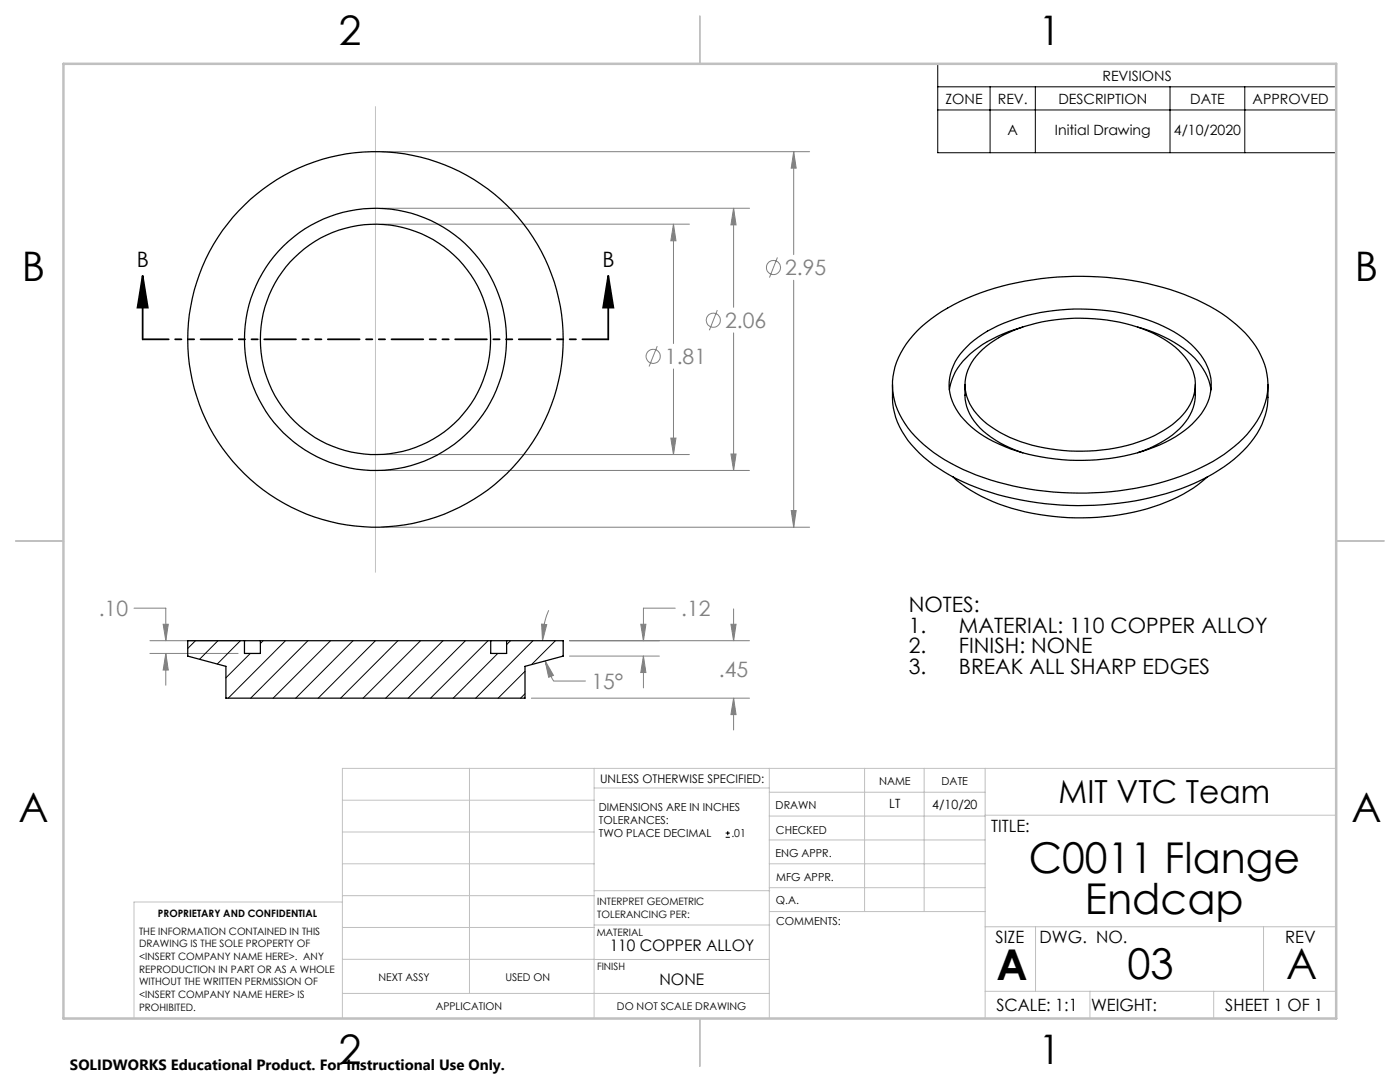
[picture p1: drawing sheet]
<svg xmlns="http://www.w3.org/2000/svg" width="279mm" height="216mm" viewBox="0 0 279 216" stroke-linecap="round" stroke-linejoin="round" font-family="sans-serif">
<g fill="none" stroke="#808080" stroke-width=".2">
<path d="M76.2 30.3h85.4M158.4 30.3v20.5M158.4 30.3l.5 3.2h-1zM76.2 41.6h73.4M76.2 44.7h61.4M134.4 44.7v23.8M134.4 44.7l.5 3.3h-1zM146.4 41.6l.5 3.3h-1zM146.4 41.6v19.7M155.2 51.4l-1.6 4M158.4 55.9v49.3M131.2 69.1l-1.7 4"/>
<path d="M134.4 73.6v17.1M143.2 61.9l-1.6 4M146.4 66.4v27.5M76.2 93.9h73.4M76.2 90.7h61.4M133.9 87.4h1l-.5 3.3zM145.9 90.6h1l-.5 3.3zM76.2 105.2h85.4M157.9 101.9h1l-.5 3.3zM26.7 121.4h6.4v6.4M29.9 127.8h17.6M29.9 130.4h17.6"/>
<path d="M32.6 124.6h1l-.5 3.2zM33.1 130.4l.5 3.3h-1zM33.1 130.4v6.3M106 139.3h43.6M108.1 124.5l1 .1-.8 3.2zM108.8 131.9l1.7 2.9-1 .3zM108.8 131.9a15.2 15.2 0 0 0 1.7 4h6.3M109.5 121.8a14.9 14.9 0 0 0-1.2 6M113.7 127.8h35.9M113.7 130.9h17.9M127.9 124.6h1l-.5 3.2zM128.4 130.9l.5 3.3h-1z"/>
<path d="M128.4 130.9v6.4M134.8 121.4h-6.4v6.4M145.9 124.6h1l-.5 3.2zM146.4 139.3l.5 3.3h-1zM146.4 121.5v6.3M146.4 139.3v6.4"/>
<circle cx="154.4" cy="53.4" r="1.41"/>
<circle cx="130.3" cy="71.1" r="1.42"/>
<circle cx="142.4" cy="63.9" r="1.4"/>
</g>
<path d="M187.1 12.7h79.6v17.8h-79.6zM187.1 17.3h79.6M197.6 17.3v13.2M206.6 17.3v13.2M233.5 17.3v13.2M248.4 17.3v13.2M187.1 21.9h79.6M144.8 167.1h.9M144.8 166.2h.9M145.2 165.8v.9" fill="none" stroke="#000" stroke-width=".2"/>
<path d="M28.5 55l1 6.4h-2.1zM28.5 55v12.7M121.4 55l1 6.4h-2zM121.4 55v12.7" fill="none" stroke="#000" stroke-width=".35"/>
<path d="M121.4 67.7h-92.9" fill="none" stroke="#000" stroke-width=".35" stroke-dasharray="6.3 1.3 1.3 1.3 1.3 1.3" stroke-dashoffset="1.2"/>
<g fill="none" stroke="#c0c0c0" stroke-width=".2">
<path d="M74.9 21.3v92.9M68.3 159.7h50.3M93.7 153.3v44.9M118.6 153.3v49.9M118.6 157.2h34.9M153.5 153.3v49.9M153.5 158.1h43.1M172.5 153.3v28.6M184.4 153.3v28.6M196.6 153.3v49.9M266.7 153.3h-198.4v49.9M68.3 178.7h50.3"/>
<path d="M68.3 172.4h50.3M68.3 166h50.3M68.3 180h-41.6v23.2M118.6 177.7h35M153.5 167.6h43.1M153.5 162.8h43.1M153.5 172.4h43.1M153.5 177.1h43.1M196.6 162.7h70.1M68.3 198.2h85.2M68.3 191.4l85.2 .1M68.3 185.1h50.3"/>
<path d="M118.6 184.6h35M153.6 181.9h43M196.6 197.8h70.1M196.6 184.9h70.1M206.7 184.9v12.9M217.5 197.8v5.4M242.2 197.8v5.4M252.2 184.9v12.9"/>
</g>
<path d="M139.7 3.2v9.5M3.1 107.9h9.6M266.7 107.9h9.5M139.7 203.2v9.6" fill="none" stroke="#c0c0c0" stroke-width=".25"/>
<path d="M12.7 12.7h254v190.5h-254z" fill="none" stroke="#c0c0c0" stroke-width=".5"/>
<path d="M121.4 55l1 6.4h-2zM28.5 55l1 6.4h-2.1z" fill="#000"/>
<path d="M158.4 30.3l.5 3.2h-1zM157.9 101.9h1l-.5 3.3zM146.4 41.6l.5 3.3h-1zM145.9 90.6h1l-.5 3.3zM134.4 44.7l.5 3.3h-1zM133.9 87.4h1l-.5 3.3zM32.6 124.6h1l-.5 3.2zM33.1 130.4l.5 3.3h-1zM145.9 124.6h1l-.5 3.2zM146.4 139.3l.5 3.3h-1zM127.9 124.6h1l-.5 3.2zM128.4 130.9l.5 3.3h-1zM108.1 124.5l1 .1-.8 3.2zM108.8 131.9l1.7 2.9-1 .3z" fill="#808080"/>
<g fill="none" stroke="#000" stroke-width=".25">
<path d="M178.1 76.8a15.7 15.7 0 0 0 5.4 13.6 38.2 38.2 0 0 0 17.2 8.7 61.2 61.2 0 0 0 37.6-2.7 28.2 28.2 0 0 0 12.6-9.9 15.3 15.3 0 0 0 2.1-9.7M183.1 66a39.4 39.4 0 0 1 19.9-9.6 60.3 60.3 0 0 1 36 3.5 28.3 28.3 0 0 1 11.6 9.1 13.5 13.5 0 0 1-1 16.8 29.9 29.9 0 0 1-12.6 8.7 60.7 60.7 0 0 1-44.8-.8 27.9 27.9 0 0 1-11.6-9.2 13.4 13.4 0 0 1 .9-16.8zM192.6 76.8a10.6 10.6 0 0 0 5.2 10.4l2.7 1.7 3.6 1.4M192.9 69.3a27.8 27.8 0 0 1 14.7-6.9 41.2 41.2 0 0 1 25.7 3.3 15.5 15.5 0 0 1 8 8.2 9.8 9.8 0 0 1-2.7 10 24.8 24.8 0 0 1-11.8 6.5 42.2 42.2 0 0 1-27.4-1.8 17.1 17.1 0 0 1-9.4-8.6 9.8 9.8 0 0 1 2.9-10.7zM195.4 70.4a22.8 22.8 0 0 1 11.4-5.9 36.7 36.7 0 0 1 24.3 2.5 14.2 14.2 0 0 1 7 7 9.1 9.1 0 0 1-3.4 10.1 28 28 0 0 1-16 5.8 35.2 35.2 0 0 1-19.1-3.6 13.4 13.4 0 0 1-6.7-7.2 8.7 8.7 0 0 1 2.5-8.7zM204.1 65.3a23.7 23.7 0 0 0-12.5 7.4 11 11 0 0 0-2.1 5.1M227 65.3a23.5 23.5 0 0 1 12.6 7.6l1.3 2.3 .8 2.6M238.5 76.8a10.8 10.8 0 0 1-5.3 10.6l-2.8 1.6-3.4 1.3M190.2 95.1a33.1 33.1 0 0 0 17.2 7.6 46.7 46.7 0 0 0 28.7-4.1l2.1-1.2 2.8-2.3M48.8 127.8h3.2M48.8 127.8v2.6h3.2v-2.6M48.8 127.8h-11.3v3.1l7.6 2.1v6.3h59.7v-6.3l7.6-2.1v-3.1h-11.3"/>
<path d="M52 127.8h45.9M97.9 127.8h3.2M97.9 127.8v2.6h3.2v-2.6"/>
<circle cx="74.9" cy="67.7" r="37.5"/>
<circle cx="74.9" cy="67.7" r="26.2"/>
<circle cx="75" cy="67.7" r="23"/>
</g>
<g fill="none" stroke="#000" stroke-width=".2">
<path d="M39 127.8l-1.5 1.6M43.5 127.8l-3.7 3.8M48 127.8l-4.6 4.7M50 130.4l-4.9 4.9M52.5 127.8l-.5 .6M57 127.8l-11.5 11.5M61.5 127.8l-11.5 11.5M66 127.8l-11.5 11.5M70.4 127.8l-11.4 11.5M74.9 127.8l-11.4 11.5M79.4 127.8l-11.4 11.5M83.9 127.8l-11.4 11.5"/>
<path d="M88.4 127.8l-11.4 11.5M92.9 127.8l-11.4 11.5M97.4 127.8l-11.5 11.5M99.3 130.4l-8.8 8.9M101.9 127.8l-.8 .8M104.8 133.9l-5.4 5.4M104.8 138.4l-.9 .9M106.4 127.8l-11.5 11.5M110.8 127.8l-4.7 4.8M112.4 130.8l-.1 .2"/>
</g>
<g font-size="8.5">
<text x="205.3" y="174.2">C0011 Flange</text>
<text x="216.5" y="182.3">Endcap</text>
<text x="198.9" y="195.5">A</text>
<text x="225" y="195.4">03</text>
<text x="256.7" y="195.4">A</text>
</g>
<g font-size="8.1">
<text x="67.6" y="8.9">2</text>
<text x="207.3" y="8.9">1</text>
<text x="4.4" y="56.1">B</text>
<text x="270.4" y="56.1">B</text>
<text x="3.7" y="164.1">A</text>
<text x="269.7" y="164.1">A</text>
<text x="67.6" y="212.4">2</text>
<text x="207.3" y="212.4">1</text>
</g>
<text font-size="6.3" x="211.3" y="160.2">MIT VTC Team</text>
<g font-size="4.2">
<text x="27.3" y="53.3">B</text>
<text x="120.2" y="53.3">B</text>
<text x="181.4" y="122">NOTES:</text>
<text x="181.4" y="126.2">1.</text>
<text x="181.4" y="130.4">2.</text>
<text x="191.4" y="126.2">MATERIAL: 110 COPPER ALLOY</text>
<text x="191.4" y="130.4">FINISH: NONE</text>
<text x="181.4" y="134.6">3.</text>
<text x="191.4" y="134.6">BREAK ALL SHARP EDGES</text>
</g>
<g font-size="4.2" fill="#808080">
<text x="156.7" y="54.9">2.95</text>
<text x="144.7" y="65.4">2.06</text>
<text x="132.7" y="72.6">1.81</text>
<text x="19.7" y="122.9">.10</text>
<text x="135.9" y="122.9">.12</text>
<text x="118" y="137.5">15°</text>
<text x="143.5" y="135">.45</text>
</g>
<g font-size="3.4">
<text x="197.8" y="166">TITLE:</text>
<text x="198.7" y="188.1">SIZE</text>
<text x="207.5" y="188.1">DWG. NO.</text>
<text x="256.5" y="188.2">REV</text>
<text x="198.8" y="201.7">SCALE: 1:1</text>
<text x="217.7" y="201.8">WEIGHT:</text>
<text x="244.5" y="201.7">SHEET 1 OF 1</text>
</g>
<g font-size="3.2">
<text x="121.7" y="189.8">110 COPPER ALLOY</text>
<text x="131.6" y="196.6">NONE</text>
</g>
<text font-size="3" x="14" y="213.5">SOLIDWORKS Educational Product. For Instructional Use Only.</text>
<g font-size="2.8">
<text x="220" y="16.1">REVISIONS</text>
<text x="188.7" y="20.7">ZONE</text>
<text x="199.1" y="20.7">REV.</text>
<text x="211.2" y="20.7">DESCRIPTION</text>
<text x="237.5" y="20.7">DATE</text>
<text x="250" y="20.7">APPROVED</text>
<text x="201.1" y="27">A</text>
<text x="210.5" y="27">Initial Drawing</text>
<text x="234.3" y="27">4/10/2020</text>
</g>
<g font-size="2.5">
<text x="177.5" y="161.3">LT</text>
<text x="186.1" y="161.4">4/10/20</text>
</g>
<text font-size="2.4" x="119.8" y="156.2">UNLESS OTHERWISE SPECIFIED:</text>
<g font-size="2.2">
<text x="119.5" y="161.8">DIMENSIONS ARE IN INCHES</text>
<text x="154.8" y="161.4">DRAWN</text>
<text x="175.4" y="156.6">NAME</text>
<text x="187.9" y="156.7">DATE</text>
<text x="119.5" y="164.4">TOLERANCES:</text>
<text x="119.5" y="167.1">TWO PLACE DECIMAL</text>
<text x="146" y="167.1">.01</text>
<text x="154.9" y="166.3">CHECKED</text>
<text x="154.8" y="171">ENG APPR.</text>
<text x="154.9" y="175.7">MFG APPR.</text>
<text x="154.9" y="180.4">Q.A.</text>
<text x="154.9" y="184.6">COMMENTS:</text>
</g>
<g font-size="2.1">
<text x="75.5" y="195.7">NEXT ASSY</text>
<text x="100.9" y="195.7">USED ON</text>
<text x="86.9" y="201.5">APPLICATION</text>
<text x="123.1" y="201.6">DO NOT SCALE DRAWING</text>
</g>
<g font-size="2">
<text x="31.5" y="182.9">PROPRIETARY AND CONFIDENTIAL</text>
<text x="119.2" y="180.6">INTERPRET GEOMETRIC</text>
<text x="119.2" y="183.1">TOLERANCING PER:</text>
<text x="27.8" y="186.5">THE INFORMATION CONTAINED IN THIS</text>
<text x="27.8" y="189">DRAWING IS THE SOLE PROPERTY OF</text>
<text x="27.8" y="191.6">&lt;INSERT COMPANY NAME HERE&gt;. ANY</text>
<text x="119.1" y="186.7">MATERIAL</text>
<text x="27.8" y="194.1">REPRODUCTION IN PART OR AS A WHOLE</text>
<text x="27.8" y="196.6">WITHOUT THE WRITTEN PERMISSION OF</text>
<text x="119.1" y="193.5">FINISH</text>
<text x="27.8" y="199.1">&lt;INSERT COMPANY NAME HERE&gt; IS</text>
<text x="27.8" y="201.7">PROHIBITED.</text>
</g>
</svg>
